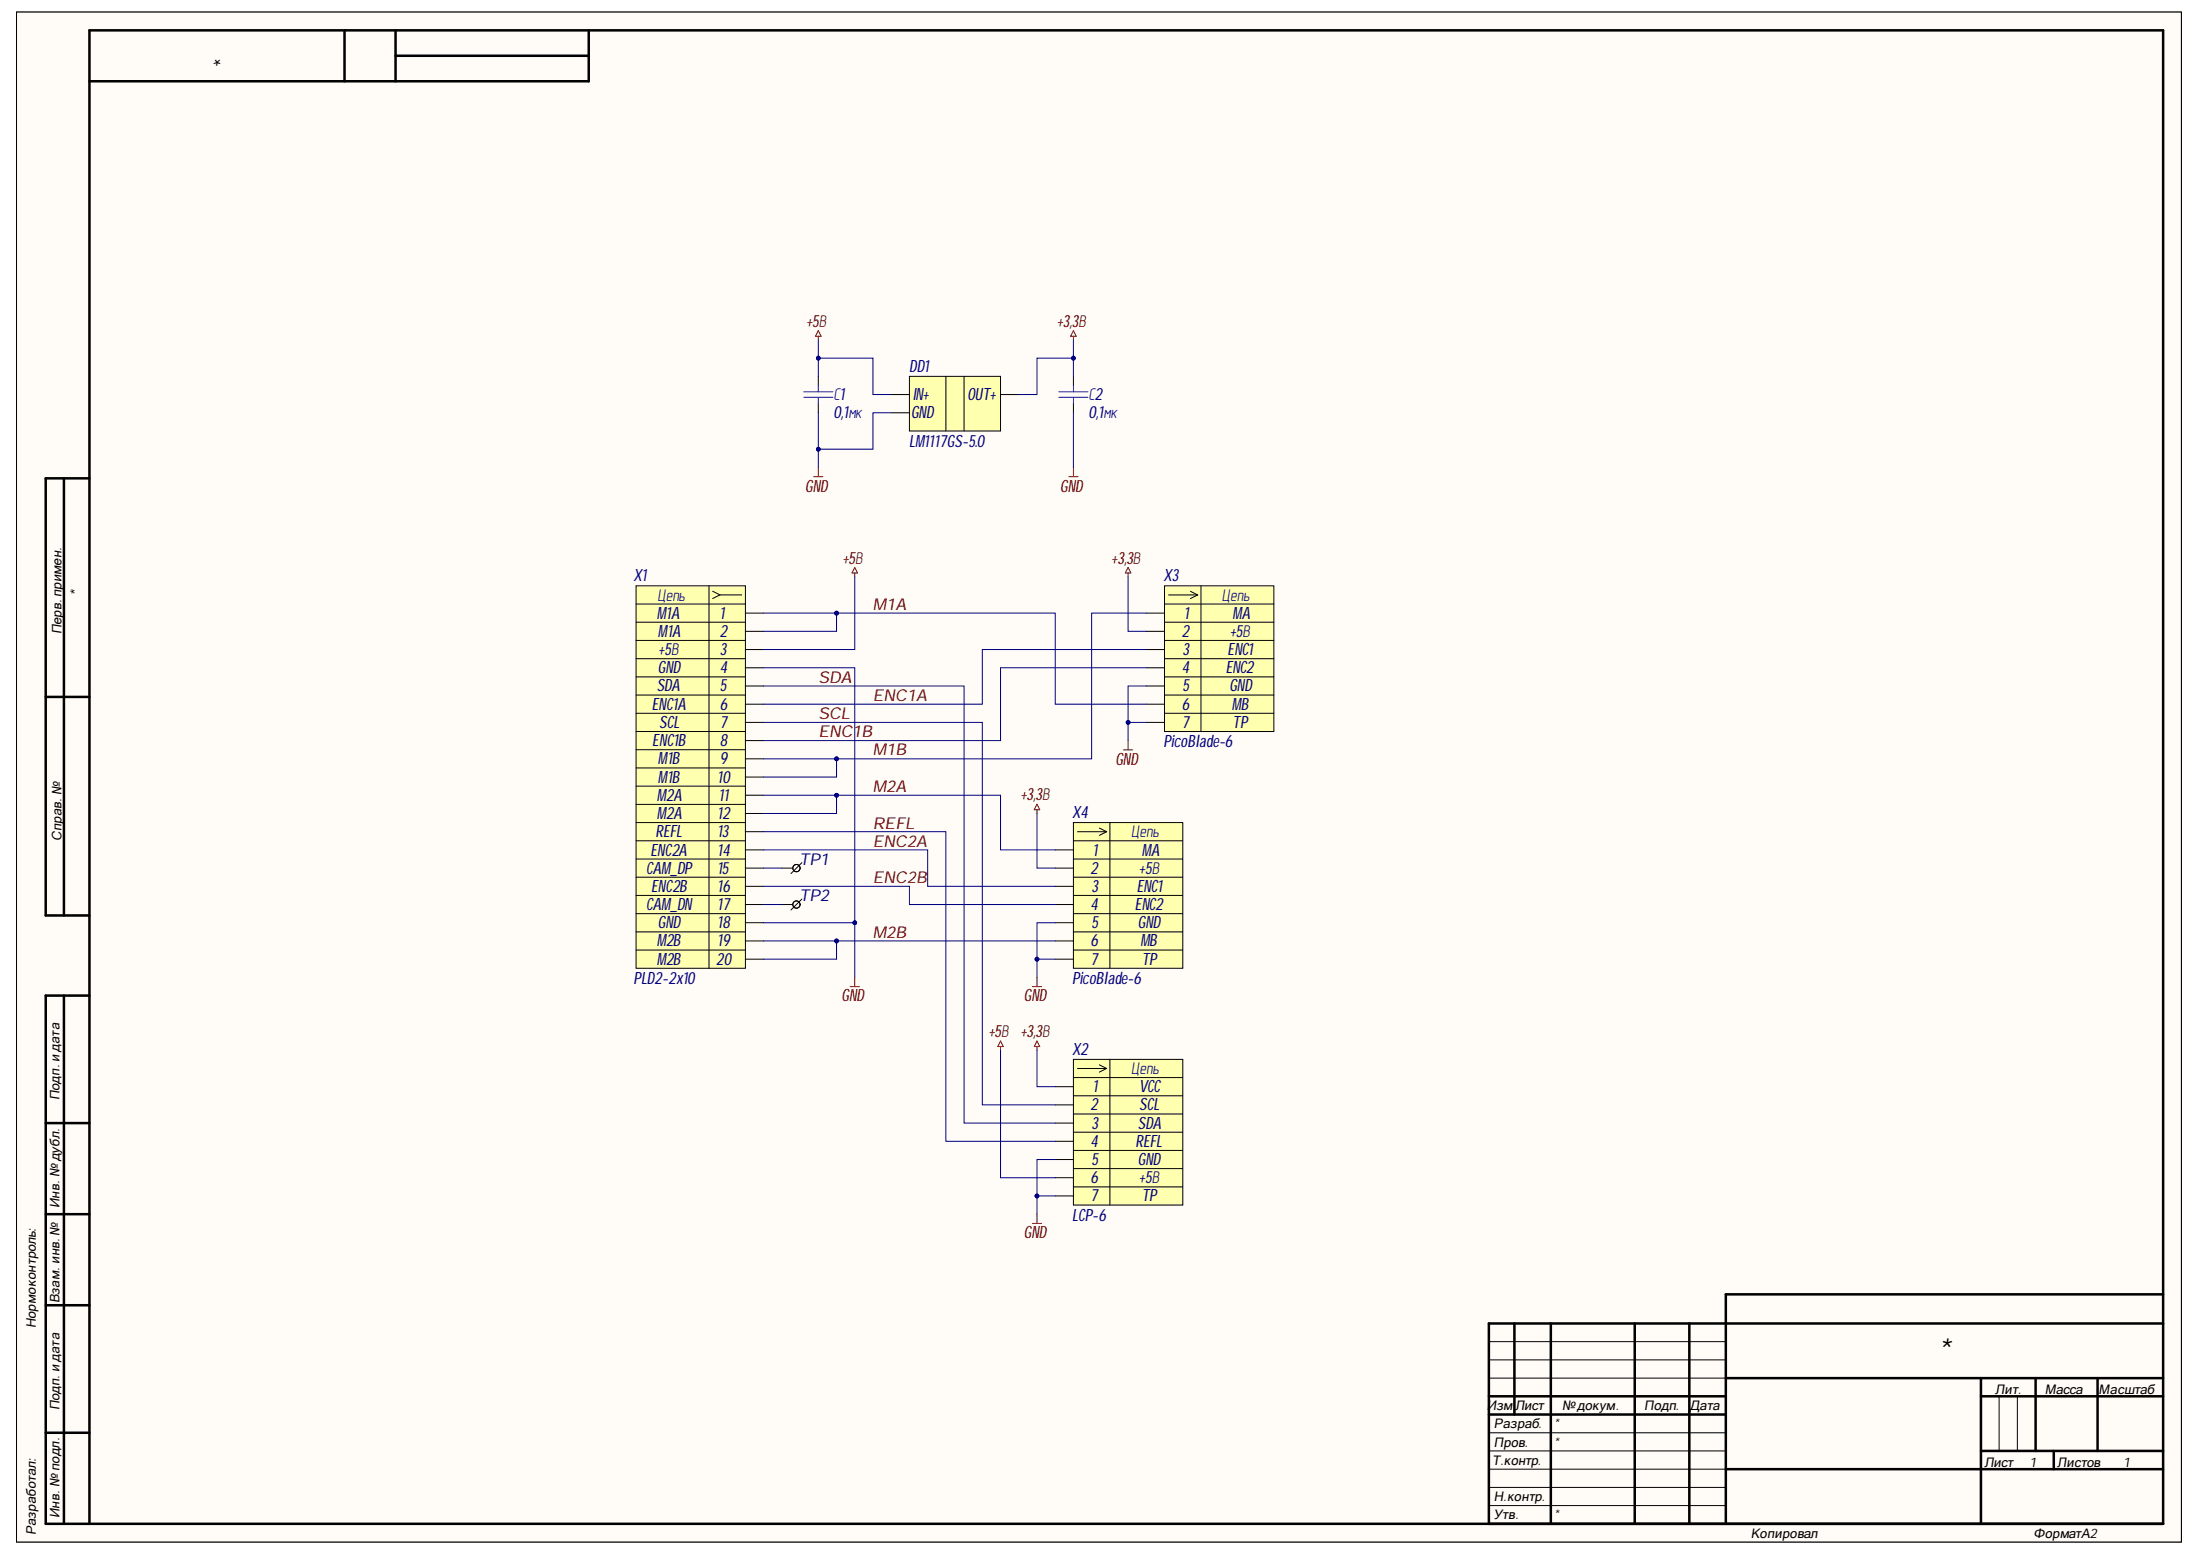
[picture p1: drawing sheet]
# Altium project MZCAT_commutation_board_RPI.PrjPcb
1 sheet, 9 parts. Net scope: global (net labels, ports and power ports of the same name join across sheets).
Board file: MZCAT_commutation_board.PcbDoc

## Sheet MZCAT_commutation_board.SchDoc
size 594 x 420 mm; SheetNumber: 1; SheetTotal: 1

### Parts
DD1  LM1117GS-5.0  [SOT-223]
TP1  CAM_DP  [TP_0,6X1]  (value not drawn)  (no BOM)
TP2  CAM_DN  [TP_0,6X1]  (value not drawn)  (no BOM)
X1  PLD2-2x10  [PLS 2.00 10x2 SMT]
X2  LCP-6  [LCP 6 pin]
X3  PicoBlade-6  [PicoBlade-6 SMD]
X4  PicoBlade-6  [PicoBlade-6 SMD]
С1  0,1мк  [C0603]
С2  0,1мк  [C0603]

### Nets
+3,3В: DD1.2 X2.1 X3.2 X4.2 С2.2
+5В: DD1.3 X1.3 X2.6 С1.2
GND: DD1.1 X1.4 X1.18 X2.0 X2.5 X3.0 X3.5 X4.0 X4.5 С1.1 С2.1
ENC1A: X1.6 X3.3
ENC1B: X1.8 X3.4
ENC2A: X1.14 X4.3
ENC2B: X1.16 X4.4
M1A: X1.1 X1.2 X3.6
M1B: X1.9 X1.10 X3.1
M2A: X1.11 X1.12 X4.1
M2B: X1.19 X1.20 X4.6
REFL: X1.13 X2.4
SCL: X1.7 X2.2
SDA: X1.5 X2.3
NetTP1_1: TP1.1 X1.15
NetTP2_1: TP2.1 X1.17
